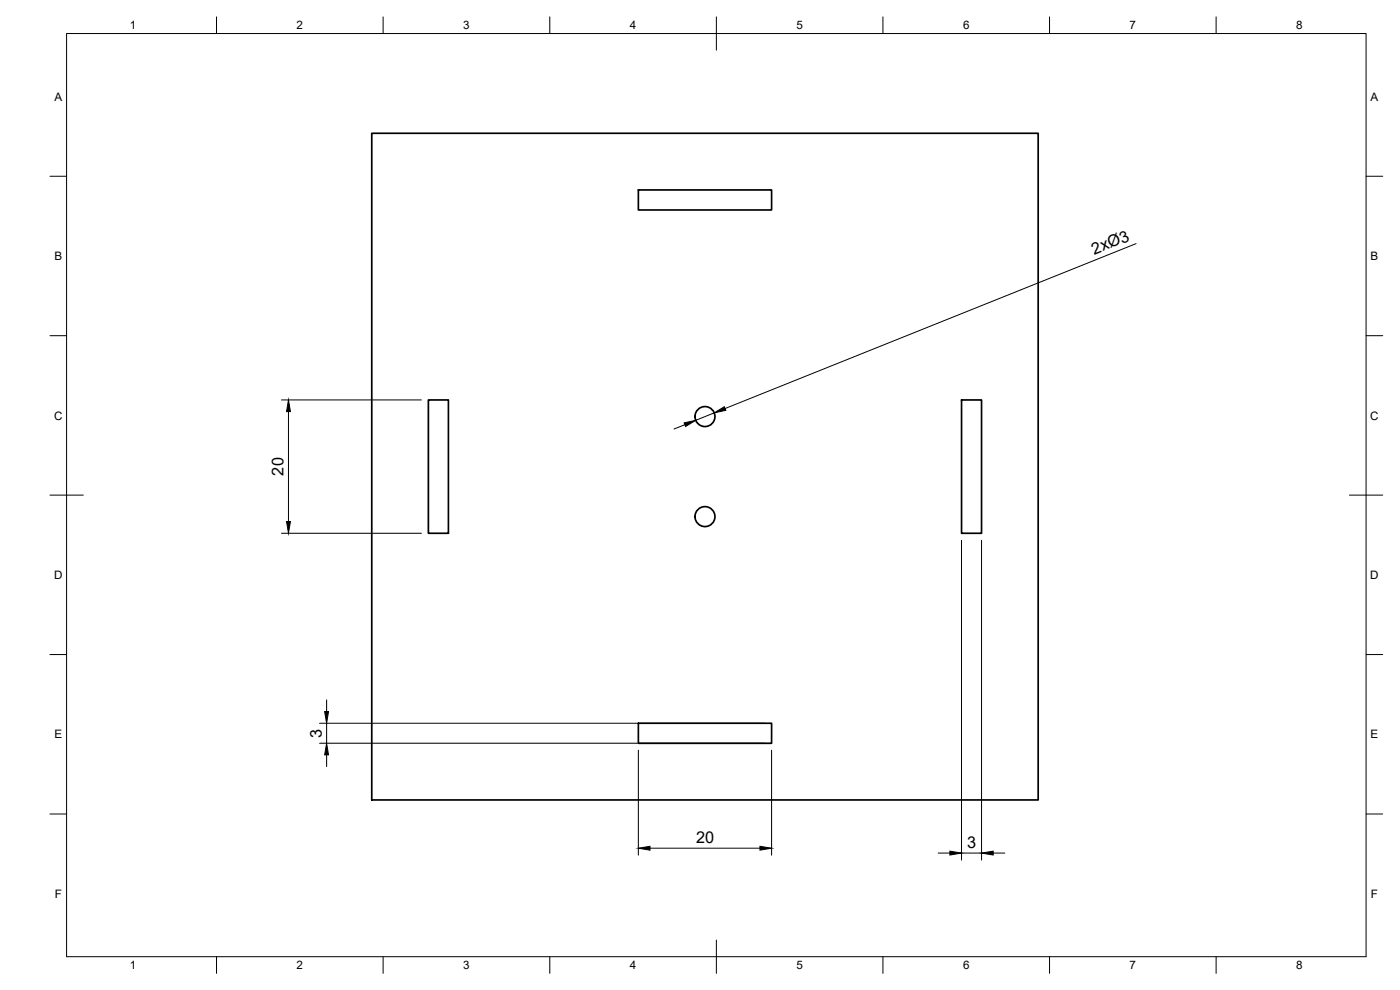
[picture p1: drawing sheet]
<svg xmlns="http://www.w3.org/2000/svg" width="420mm" height="297mm" viewBox="0 0 420 297" stroke-linecap="round" stroke-linejoin="round" font-family="sans-serif">
<!-- layer: Visible -->
<g fill="none" stroke="#000" stroke-width=".51">
<path d="M111.6 40h200v200h-200zM191.6 57h40v6h-40zM128.6 120h6v40h-6zM288.6 120h6v40h-6zM191.6 217h40v6h-40z"/>
<circle cx="211.6" cy="125" r="3"/>
<circle cx="211.6" cy="155" r="3"/>
</g>
<!-- layer: BORDER -->
<g fill="none" stroke="#000" stroke-width=".3">
<path d="M20 10.1h390v276.9h-390zM65 5.1v5M115 5.1v5M165 5.1v5M215 5.1v10M265 5.1v5M315 5.1v5M365 5.1v5M15 52.9h5M410 52.9h5M15 100.7h5M410 100.7h5"/>
<path d="M15 148.6h10M405 148.6h10M15 196.4h5M410 196.4h5M15 244.2h5M410 244.2h5M65 287v5M115 287v5M165 287v5M215 282.1v9.9M265 287v5M315 287v5"/>
<path d="M365 287v5"/>
</g>
<!-- layer: FD_Dimensions -->
<g fill="none" stroke="#000" stroke-width=".3">
<path d="M341 73.1l-123.4 49.5M84.5 120h42M86.6 123.5v33M205.5 127.4l-3.2 1.3M214.4 123.9l-5.6 2.2M84.5 160h42M288.6 162.1v95.9M294.6 162.1v95.9M95.9 217h133.6M98 210v3.5M98 217v6M95.9 223h133.6"/>
<path d="M98 226.5v3.5M191.6 225.1v31.5M231.6 225.1v31.5M195.1 254.5h33M281.6 256h3.5M288.6 256h6M298.1 256h3.5"/>
</g>
<path d="M86.6 120l.6 3.5h-1.2zM205.3 126.9l3.5-.8-3 1.9zM214.4 123.9l3-1.9 .4 1.1zM86 156.5h1.2l-.6 3.5zM97.4 213.5h1.2l-.6 3.5zM98 223l.6 3.5h-1.2zM191.6 254.5l3.5-.6v1.2zM228.1 253.9l3.5 .6-3.5 .6zM285.1 255.4l3.5 .6-3.5 .5zM294.6 256l3.5-.6v1.1z" fill="#000" stroke="#000" stroke-width=".3"/>
<g font-size="4.9">
<text x="328.4" y="76.5" transform="rotate(-22 328.4 76.5)">2xØ3</text>
<text x="85.1" y="142.7" transform="rotate(-90 85.1 142.7)">20</text>
<text x="96.5" y="221.3" transform="rotate(-90 96.5 221.3)">3</text>
<text x="208.9" y="253">20</text>
<text x="290.2" y="254.5">3</text>
</g>
<g font-size="3.5">
<text x="39" y="8.8">1</text>
<text x="89" y="8.8">2</text>
<text x="139" y="8.8">3</text>
<text x="189" y="8.8">4</text>
<text x="239" y="8.8">5</text>
<text x="289" y="8.8">6</text>
<text x="339" y="8.8">7</text>
<text x="389" y="8.8">8</text>
<text x="16.3" y="30.2">A</text>
<text x="411.3" y="30.2">A</text>
<text x="16.3" y="78">B</text>
<text x="411.3" y="78">B</text>
<text x="16.2" y="125.9">C</text>
<text x="411.2" y="125.9">C</text>
<text x="16.2" y="173.7">D</text>
<text x="411.2" y="173.7">D</text>
<text x="16.3" y="221.6">E</text>
<text x="411.3" y="221.6">E</text>
<text x="16.4" y="269.4">F</text>
<text x="411.4" y="269.4">F</text>
<text x="39" y="290.8">1</text>
<text x="89" y="290.8">2</text>
<text x="139" y="290.8">3</text>
<text x="189" y="290.8">4</text>
<text x="239" y="290.8">5</text>
<text x="289" y="290.8">6</text>
<text x="339" y="290.8">7</text>
<text x="389" y="290.8">8</text>
</g>
</svg>
